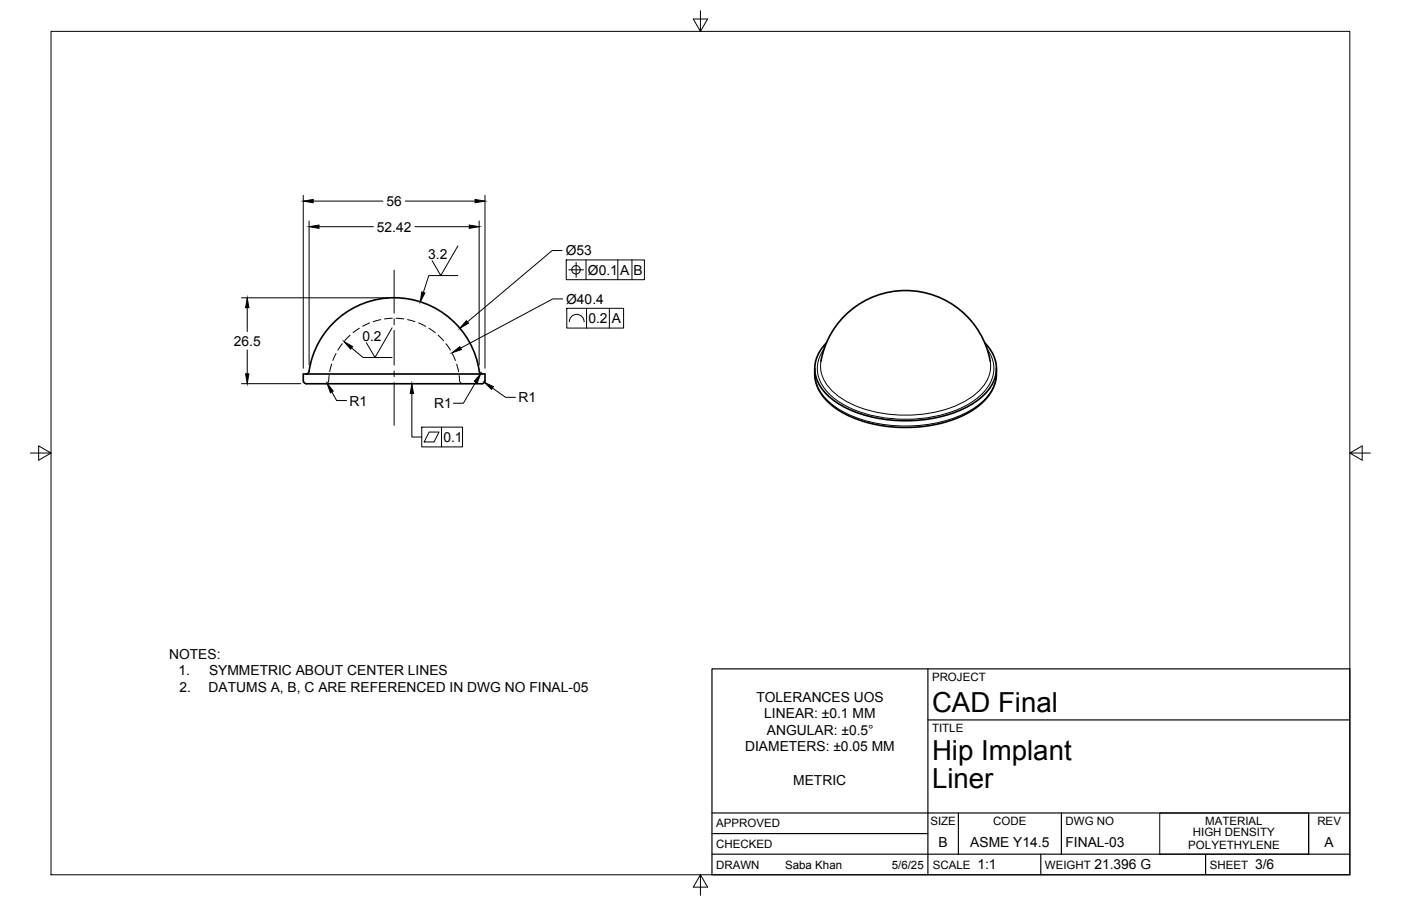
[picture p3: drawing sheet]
<svg xmlns="http://www.w3.org/2000/svg" width="432mm" height="279mm" viewBox="0 0 432 279" stroke-linecap="round" stroke-linejoin="round" font-family="sans-serif">
<!-- layer: Visible -->
<path d="M93.5 115.3h56v2a1.6 1.6 0 0 1-2.1 1h-51.9a1.64 1.64 0 0 1-2-1zM94.3 115.3a1 1 0 0 0 1-.8 26.5 26.5 0 0 1 26.4-22.7 26.5 26.5 0 0 1 26.1 23l.9 .5M251.1 113.6v2.1l.3 2.1 1.1 2.7 2.4 3.2 3.7 2.9 4.6 2.3 4.7 1.6 4.5 .9 5.7 .4 6.1-.2 6.1-1.1 4.7-1.6 4.4-2.2 3.9-3 2.2-2.8 1.3-3.1 .3-2.1v-2.1M253 111.4a26.5 26.5 0 0 1 26.1-21.8 26.5 26.5 0 0 1 26.1 21.8M254.7 105.7a10.6 10.6 0 0 0 .5 16.3 35.1 35.1 0 0 0 22.9 7.7 38.6 38.6 0 0 0 23.7-6.6 11.3 11.3 0 0 0 4.8-12.4 12.8 12.8 0 0 0-3.1-5" fill="none" stroke="#000" stroke-width=".51"/>
<!-- layer: Hidden -->
<g fill="none" stroke="#000" stroke-width=".31">
<path d="M113.9 99.6l-2.1 1M117.3 98.6l-2.3 .6M120.9 98.1l-2.4 .3M122.1 98.1l2.3 .3M125.6 98.6l2.3 .6M129 99.6l2.2 1M101.5 115.8l-.2 1.6a1.01 1.01 0 0 1-1 .9M102.2 112.3l-.6 2.3M103.6 109l-1 2.2M105.5 106l-1.4 2M107.9 103.4l-1.7 1.7M110.7 101.2l-1.9 1.4"/>
<path d="M132.2 101.2l2 1.4M135 103.4l1.7 1.7M137.5 106l1.3 2M139.4 109l1 2.2M140.8 112.3l.5 2.3M141.5 115.8l.1 1.6a1.01 1.01 0 0 0 1.1 .9"/>
</g>
<!-- layer: Visible Narrow -->
<path d="M251.1 115.3a12.7 12.7 0 0 0 6 9.9 39.9 39.9 0 0 0 26.8 5.9 32.6 32.6 0 0 0 19.8-8.1 11.2 11.2 0 0 0 3.4-7.7M253 111.4a11 11 0 0 0 5.1 10.5 36.5 36.5 0 0 0 23.6 6.1 33.2 33.2 0 0 0 19.6-7 10.6 10.6 0 0 0 3.9-9.6M254 107.6a10 10 0 0 0 1.3 13.6 32 32 0 0 0 19.9 7.9 39.2 39.2 0 0 0 25.3-5.8 12.1 12.1 0 0 0 5.8-10.7 10.6 10.6 0 0 0-2.1-5" fill="none" stroke="#000" stroke-width=".31"/>
<!-- layer: Border -->
<path d="M15.7 9.7h400.3v260.1h-400.3zM215.9 3.3v6.4l-2.2-3.8h4.4l-2.2 3.8M9.4 139.7h6.3l-3.8-2.2v4.4l3.8-2.2M416 139.7l3.8 2.2v-4.4l-3.8 2.2h6.4M215.9 269.8l2.2 3.8h-4.4l2.2-3.8v6.3" fill="none" stroke="#000" stroke-width=".31"/>
<!-- layer: Titleblock -->
<path d="M219.4 206.3h196.6v63.5h-196.6zM286 206.3v63.5M286 222h130M219.4 257.1h66.6M219.4 250.7h196.6M295.4 250.7v12.7M327.1 250.7v12.7M403.3 250.7v12.7M219.4 263.4h196.6M320.8 263.4v6.4M371.6 263.4v6.4" fill="none" stroke="#000" stroke-width=".36"/>
<!-- layer: FD_Dimensions -->
<g fill="none" stroke="#000" stroke-width=".31">
<path d="M93.5 60.2v53.4M95.3 68.1v44.4M96.5 62h21.5M98.3 69.9h16.8M124.9 62h21.5M127.9 69.9h16.7M147.7 68.1v44.4M149.5 60.2v53.4M173.2 77.3h-3l-26.1 22M74.4 91.8h45.3M76.2 94.9v7.4M173.4 92.2h-3l-28.4 15.2"/>
<path d="M74.4 118.3h18.3M76.2 107.9v7.4M146.6 117.8l-3.8 6.6h-3M151.8 119.7l4 2.8h3.1M102.3 120.9l1.5 2.6h3"/>
</g>
<path d="M93.5 62l3-.5v1zM95.3 69.9l3-.5v1zM144.6 69.4l3.1 .5-3.1 .5zM146.4 61.5l3.1 .5-3.1 .5zM76.2 91.8l.5 3.1h-1zM143.7 98.9l.7 .8-2.7 1.5zM75.7 115.3h1l-.5 3zM139.3 108.8l2.4-1.9 .5 .9zM148.2 115.2l-1.1 2.9-.9-.5zM149.3 117.9l2.8 1.4-.6 .8zM100.8 118.2l1.9 2.4-.9 .5z" fill="#000" stroke="#000" stroke-width=".31"/>
<!-- layer: Custom Tables -->
<path d="M357.4 250.7h45.9v12.7h-45.9z" fill="none" stroke="#000" stroke-width=".31"/>
<g fill="none" stroke="#000" stroke-width=".31">
<path d="M141.1 75.8l-5.3 9.2-2.6-4.6M141.1 85h-8.9l-1.7 5.2M174.5 80.2h24.1v6.1h-24.1zM174.7 95.1h17.5v6.1h-17.5zM175.3 83.2h4.6M175.5 99.2a2.28 2.28 0 0 1 2.2-2.3 2.28 2.28 0 0 1 2.3 2.3M177.6 80.9v4.6M180.6 80.2v6.1M180.8 95.1v6.1M187.8 95.1v6.1M190.4 80.2v6.1M194.8 80.2v6.1"/>
<path d="M108.4 107.3l3.5 3h8.9M120.8 101.1l-5.2 9.2-2.7-4.6M126.9 121.4v13.4h3.1M130 131.7h12.6v6.1h-12.6zM132.3 133.2h3l-1.5 3.1h-3.1zM136.1 131.7v6.1"/>
<circle cx="177.5" cy="83.2" r="1.3"/>
</g>
<path d="M130 90l1 .3-1.5 2.8zM106 105.3l2.7 1.6-.7 .8zM126.9 118.3l.5 3.1h-1z" fill="#000" stroke="#000" stroke-width=".31"/>
<!-- layer: Smart Centers -->
<path d="M121.5 83.3v13.2M121.5 98.3v1.8M121.5 101.9v10.7M121.5 114.4v1.8M121.5 118v13.2" fill="none" stroke="#000" stroke-width=".31"/>
<g font-size="8.5">
<text x="287.3" y="219.5">CAD Final</text>
<text x="287.3" y="234.5">Hip Implant</text>
<text x="287.3" y="243.1">Liner</text>
</g>
<g font-size="4.3">
<text x="119.1" y="63.5">56</text>
<text x="116.2" y="71.4">52.42</text>
<text x="132" y="79.8">3.2</text>
<text x="174.3" y="78.7">Ø53</text>
<text x="181.2" y="84.7">Ø0.1</text>
<text x="191.2" y="84.7">A</text>
<text x="195.2" y="84.7">B</text>
<text x="174.5" y="93.6">Ø40.4</text>
<text x="181.4" y="99.6">0.2</text>
<text x="188.6" y="99.7">A</text>
<text x="72.1" y="106.6">26.5</text>
<text x="111.7" y="105">0.2</text>
<text x="107.7" y="125.1">R1</text>
<text x="133.8" y="125.9">R1</text>
<text x="159.8" y="124.1">R1</text>
<text x="136.7" y="136.3">0.1</text>
<text x="52.1" y="203.1">NOTES:</text>
<text x="55" y="208.3">1.</text>
<text x="64.4" y="208.3">SYMMETRIC ABOUT CENTER LINES</text>
<text x="55.4" y="213.4">2.</text>
<text x="64.3" y="213.4">DATUMS A, B, C ARE REFERENCED IN DWG NO FINAL-05</text>
<text x="233.1" y="216.4">TOLERANCES UOS</text>
<text x="235.6" y="221.5">LINEAR: ±0.1 MM</text>
<text x="236.4" y="226.6">ANGULAR: ±0.5°</text>
<text x="229.7" y="231.7">DIAMETERS: ±0.05 MM</text>
<text x="244.5" y="242">METRIC</text>
<text x="289.3" y="261.2">B</text>
<text x="299.1" y="261.2">ASME Y14.5</text>
<text x="328.4" y="261.2">FINAL-03</text>
<text x="408.2" y="261.2">A</text>
<text x="301.2" y="268.1">1:1</text>
<text x="337.3" y="268.1">21.396 G</text>
<text x="386.8" y="268.1">3/6</text>
</g>
<g font-size="3.5">
<text x="287.3" y="210.1">PROJECT</text>
<text x="287.3" y="225.8">TITLE</text>
<text x="220.7" y="255.2">APPROVED</text>
<text x="286.7" y="254.5">SIZE</text>
<text x="306.1" y="254.5">CODE</text>
<text x="328.4" y="254.5">DWG NO</text>
<text x="367.6" y="257.7">HIGH DENSITY</text>
<text x="371.4" y="254.5">MATERIAL</text>
<text x="406" y="254.5">REV</text>
<text x="220.7" y="261.5">CHECKED</text>
<text x="366.2" y="261.9">POLYETHYLENE</text>
<text x="220.7" y="267.9">DRAWN</text>
<text x="242" y="267.9">Saba Khan</text>
<text x="274.8" y="267.9">5/6/25</text>
<text x="287.5" y="267.9">SCALE</text>
<text x="322.1" y="267.9">WEIGHT</text>
<text x="372.9" y="267.9">SHEET</text>
</g>
</svg>
